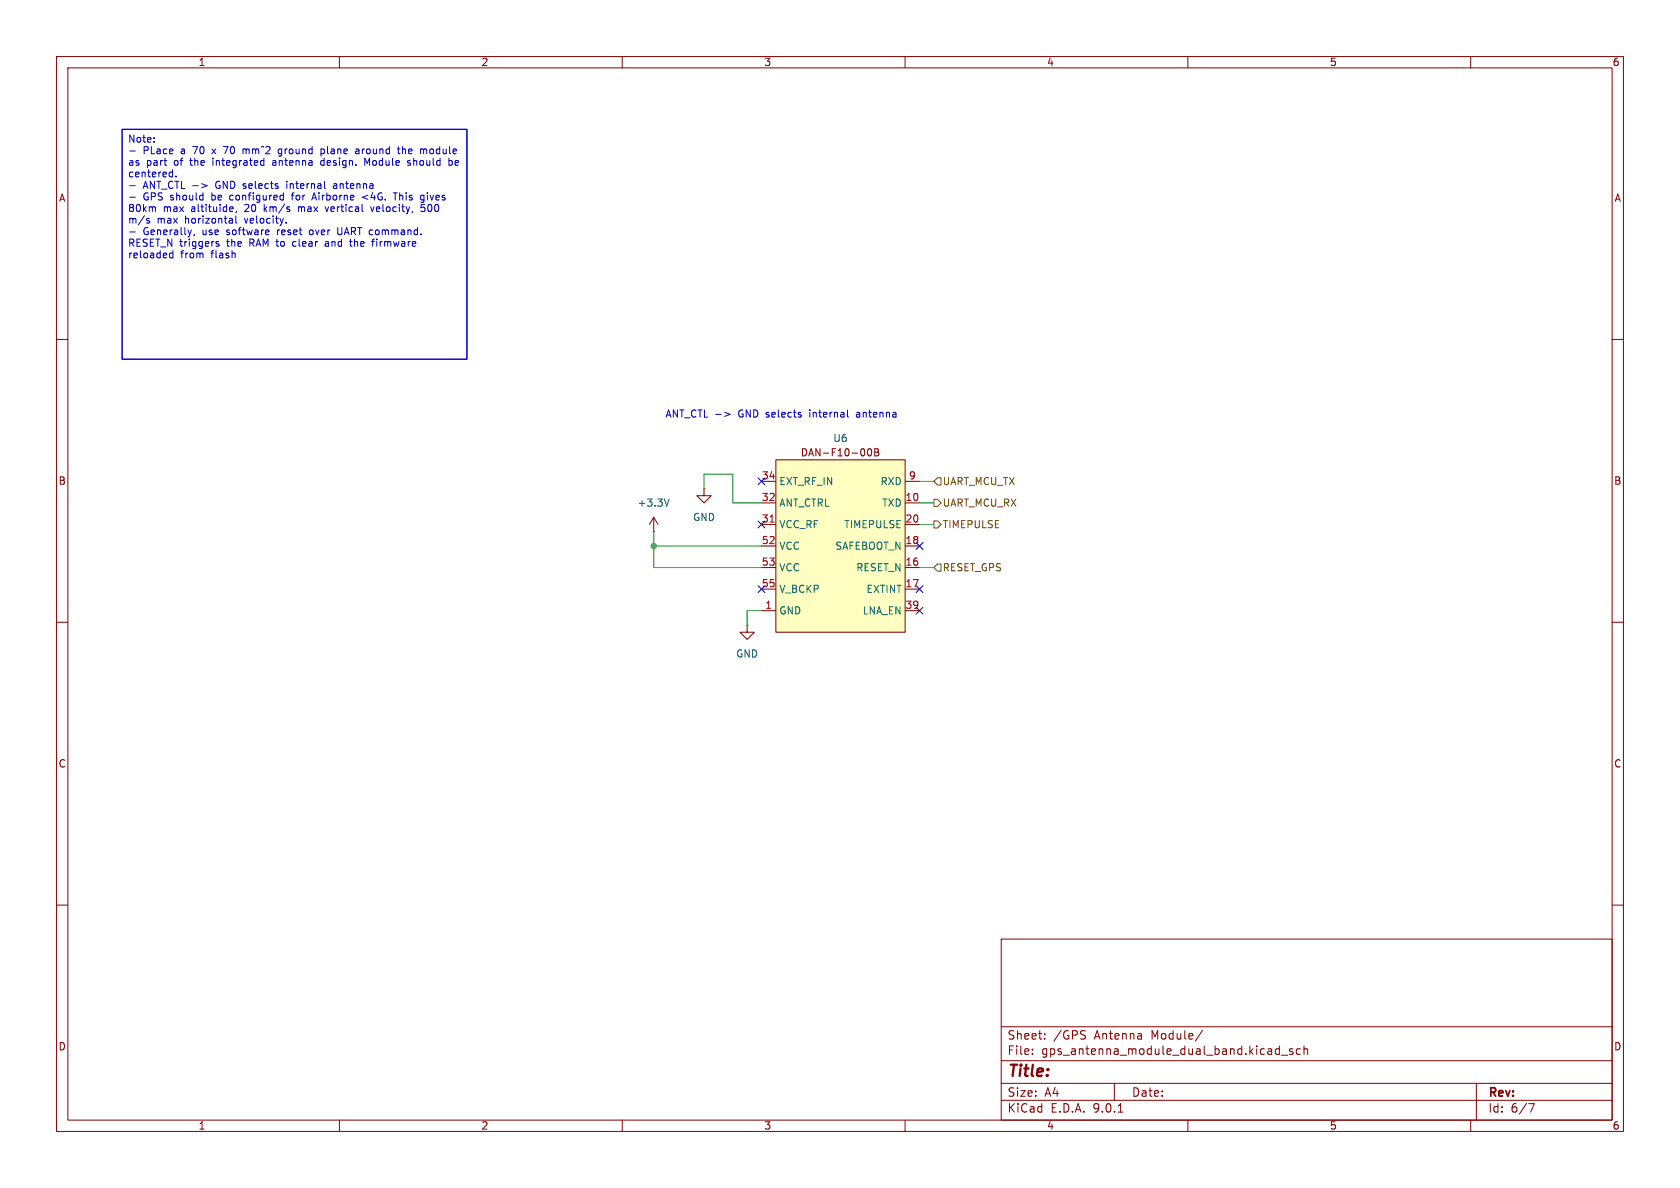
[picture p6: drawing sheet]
<svg xmlns="http://www.w3.org/2000/svg" width="297mm" height="210mm" viewBox="0 0 297 210" stroke-linecap="round" stroke-linejoin="round" font-family="sans-serif">
<g fill="none" stroke="#840000" stroke-width=".18">
<path d="M10 10h277v190h-277zM12 12h273v186h-273zM60 10v2M110 10v2M160 10v2M210 10v2M260 10v2M10 60h2M285 60h2M10 110h2M285 110h2M10 160h2"/>
<path d="M177 166h108v32h-108zM285 160h2M60 198v2M110 198v2M160 198v2M177 194.5h108M177 191.5h108M177 187.5h108M177 181.5h108M182.5 186.3v.1M182.5 185.5v.1M184.7 183.6v.1"/>
<path d="M184.7 182.8v.1M191.7 182.2l.2 .1M191.8 183.1v.5M197 191.5v3M197.7 196.6h.8M210 198v2M212.6 182.1l-1.3 2M225.5 186.3l.2 .1 .5-.1M226.2 184.9v1.5M226.2 185.5l-.5-.1-.2 .1M226.5 186.5h1.2M228.5 185.5l-.3-.1-.2 .2v.2l.5 .2v.3h-.5"/>
<path d="M229.9 185.5l-.4-.1-.3 .3v.4l.1 .2h.6M230.5 185.5l.2-.1 .4 .1 .1 .9M230.5 184.9v1.5M260 198v2M261 191.5v6.5M270.2 195.1h1l-.6 1.5"/>
</g>
<path d="M137.2 81.3h22.8v30.5h-22.8z" fill="#ffffc2"/>
<g fill="none" stroke="#840000" stroke-width=".18">
<path d="M153.5 79.4l.2-.1a.68 .68 0 0 1 .4 .7 .68 .68 0 0 1-.4 .6l-.2-.1-.1-.4zM154.6 79.3h.5l.2 .3-.2 .3 .2 .1 .1 .3-.3 .3h-.5zM154.6 79.9h.5M115.6 94h.1M115.6 91.4l-.8 1.3M115.6 91.4l.7 1.3M115.6 91.4v2.6M124.5 86.4v1.2h1.2l-1.2 1.3-1.3-1.3h1.3M124.5 86.4h.1M134.6 85.1h2.6M134.6 88.9h2.6M134.6 92.7h2.6"/>
<path d="M134.6 96.5h2.6M137.2 81.3h22.8v30.5h-22.8zM160 85.1h2.6M160 88.9h2.6M160 92.7h2.6M160 96.5h2.6M132.1 110.5v1.3h1.2l-1.2 1.2-1.3-1.2h1.3M132.1 110.5h.1M134.6 100.3h2.6M134.6 104.1h2.6M134.6 108h2.6M160 100.3h2.6"/>
<path d="M160 104.1h2.6M160 108h2.6"/>
</g>
<path d="M136.1 92.3h.8" fill="none" stroke="#a90000" stroke-width=".18"/>
<path d="M118.3 88.2l-.4 1.3" fill="none" stroke="#006464" stroke-width=".18"/>
<path d="M165.1 92.1h.6l.7 .6-.7 .6h-.6zM165.1 88.3h.6l.7 .6-.7 .6h-.6zM165.7 84.5h.7v1.2h-.7l-.6-.6zM165.7 99.7h.7v1.3h-.7l-.6-.7z" fill="none" stroke="#725600" stroke-width=".18"/>
<path d="M115.6 94v6.3h19M115.6 96.5h19M124.5 86.4v-2.6h5v5.1h5.1M162.6 88.9h2.5M162.6 92.7h2.5M162.6 85.1h2.5M134.6 108h-2.5v2.5M162.6 100.3h2.5" fill="none" stroke="#009600" stroke-width=".18"/>
<path d="M134 84.5l1.2 1.2M134 92.1l1.2 1.2M135.2 84.5l-1.2 1.2M135.2 92.1l-1.2 1.2M162 95.9l1.2 1.2M163.2 95.9l-1.2 1.2M134 103.5l1.2 1.2M135.2 103.5l-1.2 1.2M162 107.3l1.2 1.3M162 103.5l1.2 1.2M163.2 107.3l-1.2 1.3M163.2 103.5l-1.2 1.2" fill="none" stroke="#000084" stroke-width=".18"/>
<g fill="none" stroke="#0000c2" stroke-width=".18">
<path d="M21.6 22.9h60.9v40.6h-60.9zM22.9 26.7h1M22.9 32.8h1M22.9 34.9h1M25.9 38.8l.6 .4-.2 .2h-.4M26.4 38.7l-.3-.1-.2 .2M27.2 25v.1M27.2 24.3v.2M27.3 36.6l.2 .1v.7M30.1 30.4l.4 .1M30.5 30v1.3M30.5 31.2l-.4 .1"/>
<path d="M31.1 31.1v.2M35.6 32.5l1 .3-1 .4M39.5 25.9h.8M40.9 38.6l.2 .2v.6M41.1 39.4h-.1M41.1 38.9l-.1 .1M41.1 37.3l-.3 .1M41.2 36.7v.2l-.6 .1M41.7 38.2v1.1l.2 .1M41.8 37.3l-.1 .3M43 26.3v.9M43.3 26.3l-.3 .2"/>
<path d="M46.3 28.4h.4M46.7 28v1.2M46.7 29.2h-.4M48.3 28.4h-.1M48.3 28.7l-.1 .2 .1 .3M49.7 27.5l-.1 .1-.3-.1M49.7 34.5l.4 .1M49.8 26.4l-.4-.1-.2 .3 .1 .5h.5M50.1 34.1v1.3M50.1 35.3l-.4 .1M50.6 39.3v.1M50.7 32v.2"/>
<path d="M50.7 32.5v.8M51.5 34.5h.5M51.7 34.3v1.1M52.8 36.6v.8M52.9 36.6l-.1 .1M55.2 35h.6M55.5 34.1l-.4 1.3M56.8 26.4l.3-.1 .3 .3-.2 .5h-.4M56.8 26.3v1.3M57.2 28.4h-.4l-.1 .2 .1 .5 .4 .1M57.5 36.6l.3 .8 .3-.8M59.4 32.5h-.4"/>
<path d="M59.4 32.8h-.3l-.2 .2 .1 .3h.4M62.9 26.4h.5l.1 .8M63.5 26.6l-.5 .1-.1 .2 .1 .3 .5-.1M65 34.5l-.9 .4 .9 .3M65.3 28l-.4 .9-.4-.9v1.2M65.5 36.6l.3 .8 .3-.8M69.5 34.1h.7M69.9 34.1v1.3M70.2 26.3h.5M70.4 25.9v1.1l.3 .2M71.1 25.9v1.3M71.5 26.3l-.4 .2"/>
<path d="M72.5 28.4h-.3l-.1 .2v.1l.4 .2v.3h-.4M74.6 34.5l.4 .1M75 26.4h.4v.8M75 35.3l-.4 .1M75 34.5v1l-.3 .3M75.1 36.1h-.6l-.1 .6 .5-.1 .2 .3M75.1 37.2l-.2 .2-.5-.1M79.4 28.4h.3l.3 .2-.1 .6h-.5M79.4 28v1.2M22.9 41h1M30 44.9v.6l.2 .1 .4-.1M30.6 44.3v1.3"/>
<path d="M33.8 40.6l-.3 .9M34.4 41.4l-.1 .3M38.2 42.9l.5 .4-.2 .2h-.3M38.7 42.8l-.3-.1-.2 .2M52 42.7l-.3 .2v.4l.3 .2M54.8 40.7l-.1 .2 .1 .5M57.9 42.7l-.4 .1M58 43.1h-.3l-.2 .1v.3h.5M59.7 40.2v1l.1 .2 .4 .1M61.8 42.7h.5M62 42.3v1.1l.3 .1M65.7 42.7h.5"/>
<path d="M128.1 72.9l1 .4-1 .3M149.8 73.6l.2 .1M151.6 72.9h-.1M151.6 73.3l-.2 .1 .2 .3"/>
</g>
<circle cx="115.6" cy="96.5" r=".46" fill="#009600" stroke="#009600" stroke-width=".18"/>
<text font-size="2.8" fill="#840000" x="178" y="190.9">Title:</text>
<g font-size="2.1" fill="#840000">
<text x="178" y="184">Sheet:</text>
<text x="186.2" y="184">/GPS</text>
<text x="193.5" y="184">Antenna</text>
<text x="203.7" y="184">Module/</text>
<text x="178" y="186.7">File:</text>
<text x="184.1" y="186.7">gps_antenna_module_dual_band.kicad_sch</text>
<text x="178" y="196.9">KiCad</text>
<text x="178" y="194.1">Size:</text>
<text x="184.7" y="194.1">A4</text>
<text x="185.7" y="196.9">E.D.A.</text>
<text x="193.3" y="196.9">9.0.1</text>
<text x="200" y="194.1">Date:</text>
<text x="263" y="194.3">Rev:</text>
<text x="263" y="196.9">Id:</text>
<text x="267.1" y="196.9">6/7</text>
</g>
<g font-size="1.8" fill="#840000">
<text x="35" y="11.9">1</text>
<text x="85" y="11.9">2</text>
<text x="135" y="11.9">3</text>
<text x="185" y="11.9">4</text>
<text x="235" y="11.9">5</text>
<text x="285" y="11.9">6</text>
<text x="10.3" y="35.9">A</text>
<text x="285.3" y="35.9">A</text>
<text x="141.5" y="80.9">DAN-F10-00B</text>
<text x="10.3" y="85.9">B</text>
<text x="285.3" y="85.9">B</text>
<text x="10.3" y="135.9">C</text>
<text x="285.3" y="135.9">C</text>
<text x="10.3" y="185.9">D</text>
<text x="285.3" y="185.9">D</text>
<text x="35" y="199.9">1</text>
<text x="85" y="199.9">2</text>
<text x="135" y="199.9">3</text>
<text x="185" y="199.9">4</text>
<text x="235" y="199.9">5</text>
<text x="285" y="199.9">6</text>
</g>
<g font-size="1.8" fill="#0000c2">
<text x="22.5" y="25.5">Note:</text>
<text x="22.5" y="29.6">as</text>
<text x="25.3" y="27.6">PLace</text>
<text x="25.9" y="29.6">part</text>
<text x="30.9" y="29.6">of</text>
<text x="32.1" y="27.6">a</text>
<text x="33.9" y="29.6">the</text>
<text x="34.4" y="27.6">70</text>
<text x="38" y="27.6">x</text>
<text x="38.1" y="29.6">integrated</text>
<text x="40.2" y="27.6">70</text>
<text x="43.8" y="27.6">mm^2</text>
<text x="48.8" y="29.6">antenna</text>
<text x="50.3" y="27.6">ground</text>
<text x="57.6" y="29.6">design.</text>
<text x="58" y="27.6">plane</text>
<text x="64.3" y="27.6">around</text>
<text x="65.5" y="29.6">Module</text>
<text x="72" y="27.6">the</text>
<text x="73.3" y="29.6">should</text>
<text x="76.2" y="27.6">module</text>
<text x="80.8" y="29.6">be</text>
<text x="22.5" y="31.7">centered.</text>
<text x="25.3" y="33.7">ANT_CTL -&gt;</text>
<text x="25.3" y="35.8">GPS should</text>
<text x="37.7" y="35.8">be</text>
<text x="38.4" y="33.7">GND selects</text>
<text x="41.1" y="35.8">configured</text>
<text x="51.3" y="33.7">internal</text>
<text x="52.3" y="35.8">for</text>
<text x="56.1" y="35.8">Airborne</text>
<text x="59.8" y="33.7">antenna</text>
<text x="65.1" y="35.8">&lt;4G.</text>
<text x="70.9" y="35.8">This</text>
<text x="75.8" y="35.8">gives</text>
<text x="22.5" y="37.8">80km</text>
<text x="22.5" y="39.9">m/s</text>
<text x="25.3" y="41.9">Generally,</text>
<text x="27.8" y="39.9">max</text>
<text x="28.9" y="37.8">max</text>
<text x="32.8" y="39.9">horizontal</text>
<text x="33.9" y="37.8">altituide,</text>
<text x="35.9" y="41.9">use</text>
<text x="40.3" y="41.9">software</text>
<text x="43.5" y="39.9">velocity.</text>
<text x="43.5" y="37.8">20</text>
<text x="47.1" y="37.8">km/s</text>
<text x="49.5" y="41.9">reset</text>
<text x="53.4" y="37.8">max</text>
<text x="55.4" y="41.9">over</text>
<text x="58.4" y="37.8">vertical</text>
<text x="60.5" y="41.9">UART command.</text>
<text x="66.7" y="37.8">velocity,</text>
<text x="75.7" y="37.8">500</text>
<text x="22.5" y="43.9">RESET_N triggers</text>
<text x="22.5" y="46">reloaded</text>
<text x="31.9" y="46">from</text>
<text x="37.5" y="46">flash</text>
<text x="40.2" y="43.9">the</text>
<text x="44.4" y="43.9">RAM to</text>
<text x="52.4" y="43.9">clear</text>
<text x="58.4" y="43.9">and</text>
<text x="63" y="43.9">the</text>
<text x="67.1" y="43.9">firmware</text>
<text x="117.5" y="74">ANT_CTL -&gt;</text>
<text x="130.6" y="74">GND selects</text>
<text x="143.6" y="74">internal</text>
<text x="152.1" y="74">antenna</text>
</g>
<g font-size="1.8" fill="#006464">
<text x="147.2" y="78.3">U6</text>
<text x="112.6" y="89.8">+3.3V</text>
<text x="137.7" y="86">EXT_RF_IN</text>
<text x="137.7" y="89.8">ANT_CTRL</text>
<text x="155.6" y="86">RXD</text>
<text x="155.9" y="89.8">TXD</text>
<text x="122.4" y="92.3">GND</text>
<text x="137.7" y="93.6">VCC_RF</text>
<text x="149.1" y="93.6">TIMEPULSE</text>
<text x="137.7" y="97.4">VCC</text>
<text x="137.7" y="101.2">VCC</text>
<text x="147.6" y="97.4">SAFEBOOT_N</text>
<text x="151.3" y="101.2">RESET_N</text>
<text x="137.7" y="105">V_BCKP</text>
<text x="153.1" y="105">EXTINT</text>
<text x="137.7" y="108.8">GND</text>
<text x="152.4" y="108.8">LNA_EN</text>
<text x="130" y="116.4">GND</text>
</g>
<g font-size="1.8" fill="#a90000">
<text x="134.6" y="84.8">34</text>
<text x="134.6" y="88.6">32</text>
<text x="160" y="88.6">10</text>
<text x="160.6" y="84.8">9</text>
<text x="134.6" y="92.5">31</text>
<text x="160" y="92.5">20</text>
<text x="134.6" y="96.3">52</text>
<text x="134.6" y="100.1">53</text>
<text x="160" y="96.3">18</text>
<text x="160" y="100.1">16</text>
<text x="134.6" y="103.9">55</text>
<text x="135.2" y="107.7">1</text>
<text x="160" y="103.9">17</text>
<text x="160" y="107.7">39</text>
</g>
<g font-size="1.8" fill="#725600">
<text x="166.6" y="86">UART_MCU_TX</text>
<text x="166.6" y="89.8">UART_MCU_RX</text>
<text x="166.6" y="93.6">TIMEPULSE</text>
<text x="166.6" y="101.2">RESET_GPS</text>
</g>
</svg>
